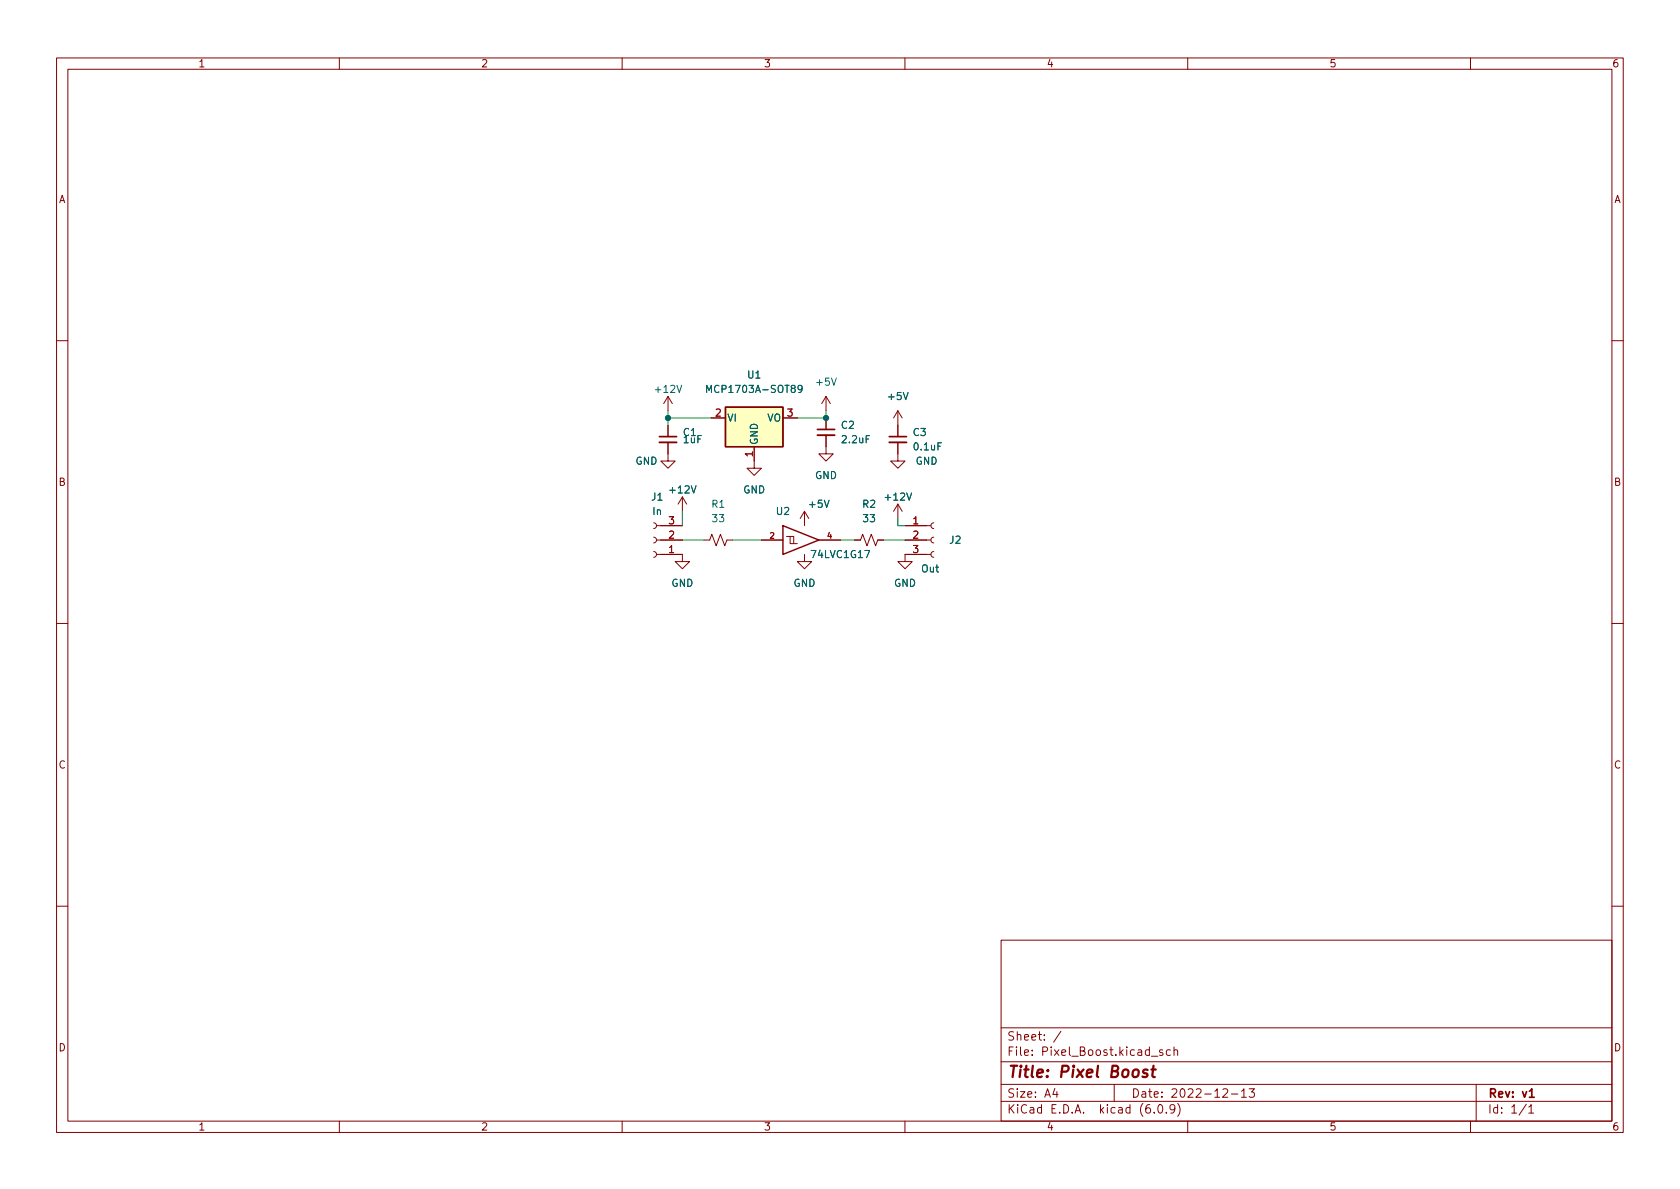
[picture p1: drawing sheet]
<svg xmlns="http://www.w3.org/2000/svg" width="297mm" height="210mm" viewBox="0 0 297 210" stroke-linecap="round" stroke-linejoin="round" font-family="sans-serif">
<g fill="none" stroke="#840000" stroke-width=".18">
<path d="M10 10.2h277v190.1h-277zM12 12.2h273v186.1h-273zM60 10.2v2M110 10.2v2M160 10.2v2M210 10.2v2M260 10.2v2M10 60.2h2M118.1 78.2v3.3h1.3l-1.3 1.3-1.3-1.3h1.3M118.1 70.1v2.5M118.1 75.2v2M118.1 70.1l-.8 1.3"/>
<path d="M118.1 70.1l.8 1.3M125.7 73.9h2.6M133.3 79v3.8h1.3l-1.3 1.3-1.2-1.3h1.2M138.4 73.9h2.6M146 77v3.3h1.3l-1.3 1.2-1.2-1.2h1.2M146 70.1v2.5M146 73.9v2M146 70.1l-.7 1.3M146 70.1l.8 1.3M158.7 78.2v3.3h1.3l-1.3 1.3-1.2-1.3h1.2M158.7 72.6v4.6M158.7 72.6l-.7 1.3"/>
<path d="M158.7 72.6l.8 1.3M285 60.2h2M115.6 92.5l.3 .1 .2 .4-.2 .3-.3 .2M115.6 95l.3 .1 .2 .4-.2 .4-.3 .1M115.6 97.5l.3 .2 .2 .3-.2 .4-.3 .1M116.1 98h4.5v1.3h1.3l-1.3 1.3-1.2-1.3h1.2M116.1 93h4.5M116.1 95.5h4.5M120.6 87.9l-.7 1.2M120.6 87.9v2.5M120.6 87.9l.8 1.2M124.5 95.5h1l.4-1 .7 2 .8-2 .7 2 .4-1h1"/>
<path d="M134.6 95.5h3.8M139.1 94.9h.6v1.2h1.3M139.7 94.9h.6v1.2M142.2 98v1.3h1.3l-1.3 1.3-1.2-1.3h1.2M142.2 90.4l-.7 1.3M142.2 90.4v2.6M142.2 90.4l.8 1.3M144.8 95.5h3.8M151.1 95.5h1l.4-1 .8 2 .8-2 .7 2 .4-1h1M158.7 89.1v2.6M158.7 89.1l-.7 1.3M158.7 89.1l.8 1.3"/>
<path d="M160 93h4.6M160 95.5h4.6M164.6 98h-4.6v1.3h1.3l-1.3 1.3-1.3-1.3h1.3M165.1 97.5l-.4 .2-.1 .3 .1 .4 .4 .1M165.1 95l-.4 .1-.1 .4 .1 .4 .4 .1M165.1 92.5l-.4 .1-.1 .4 .1 .3 .4 .2M10 110.2h2M285 110.2h2M10 160.2h2M177 166.3h108v32h-108zM285 160.2h2M60 198.3v2"/>
<path d="M110 198.3v2M160 198.3v2M177 194.8h108M177 191.8h108M177 187.8h108M177 181.8h108M186.5 192.5l-.4 1h1M186.9 193v1M187.6 182.4l-1.3 1.9M197 191.8v3M203.6 186.8h1.1M204.1 196.7v.1"/>
<path d="M204.9 195.4l.2-.1a.81 .81 0 0 1 .6 .7 .81 .81 0 0 1-.3 .8h-.2a.81 .81 0 0 1-.6-.6 .81 .81 0 0 1 .3-.8zM205.6 185.7l-.4-.1-.2 .2 .1 .3 .5 .1v.4h-.6M206.2 196.7v.1M206.9 185.7l-.4-.1-.3 .3v.4l.2 .3h.5M207.6 185.8l.2-.2 .3 .1 .1 .9M207.6 185.1v1.5M207.7 196l-.3 .3h-.3l-.2-.3 .1-.6 .4-.1 .2 .2a.99 .99 0 0 1-.3 1.3h-.3M208.2 195.1a1.72 1.72 0 0 1 0 2.3M210 198.3v2M216.2 192.7l.6-.2 .2 .2 .1 .3-1 1h1M217.7 193.5h1.2M219.5 193l.4-.5v1.5"/>
<path d="M219.5 194h.9M220.9 192.5h.9l-.5 .6 .4 .1v.7l-.2 .1h-.4l-.2-.1M260 198.3v2M261 191.8v6.5M269.9 195.3l-1.3 1.9M270.3 195.8l.4-.5v1.5M270.3 196.8h.9"/>
</g>
<path d="M116.6 77.2h3M144.5 75.9h3.1M157.2 77.2h3.1M270.4 193l.4-.5v1.5M270.4 194h.9" fill="none" stroke="#840000" stroke-width=".3"/>
<path d="M202.9 189.2a.49 .49 0 0 0-.8 .3l.1 .2 .6 .2 .1 .2-.1 .3-.2 .1-.6-.1M203.6 189.1h.7M204 188.5l-.3 1.7 .1 .2 .4 .1" fill="none" stroke="#840000" stroke-width=".4"/>
<path d="M116.6 78.2h3M144.5 77h3.1M157.2 78.2h3.1" fill="none" stroke="#840000" stroke-width=".33"/>
<path d="M128.3 72h10.1v7h-10.1zM138.4 93l6.4 2.5-6.4 2.5z" fill="none" stroke="#840000" stroke-width=".25"/>
<path d="M128.3 72h10.1v7h-10.1z" fill="#ffffc2" stroke="#ffffc2" stroke-width=".18"/>
<path d="M124.9 69.4v-1.3l.5 .9 .4-.9v1.3M141.8 68.7l-.2 .2h-.4l-.1-.2 .1-.5 .4-.1 .2 .2a.84 .84 0 0 1-.3 1.1h-.3" fill="none" stroke="#006464" stroke-width=".18"/>
<path d="M118.1 72.6v2.6M118.1 73.9h7.6M146 72.6v1.3h-5M120.6 95.5h3.9M120.6 90.4v2.6M129.5 95.5h5.1M148.6 95.5h2.5M156.2 95.5h3.8M158.7 91.7v1.3h1.3" fill="none" stroke="#009600" stroke-width=".18"/>
<g fill="#009600" stroke="#009600" stroke-width=".18">
<circle cx="146" cy="73.9" r=".46"/>
<circle cx="118.1" cy="73.9" r=".46"/>
</g>
<text font-size="2.8" fill="#840000" x="178" y="190.6">Title: Pixel Boost</text>
<g font-size="2.1" fill="#840000">
<text x="178" y="184">Sheet: /</text>
<text x="178" y="186.7">File: Pixel_Boost.kicad_sch</text>
<text x="178" y="196.9">KiCad E.D.A. kicad (6.0.9)</text>
<text x="178" y="194.1">Size: A4</text>
<text x="200" y="194.1">Date: 2022-12-13</text>
<text x="263" y="194.1">Rev: v1</text>
<text x="263" y="196.9">Id: 1/1</text>
</g>
<g font-size="1.8" fill="#840000">
<text x="35" y="11.9">1</text>
<text x="85" y="11.9">2</text>
<text x="135" y="11.9">3</text>
<text x="185" y="11.9">4</text>
<text x="235" y="11.9">5</text>
<text x="285" y="11.9">6</text>
<text x="10.3" y="35.9">A</text>
<text x="285.3" y="35.9">A</text>
<text x="10.3" y="85.9">B</text>
<text x="285.3" y="85.9">B</text>
<text x="10.3" y="135.9">C</text>
<text x="285.3" y="135.9">C</text>
<text x="10.3" y="185.9">D</text>
<text x="285.3" y="185.9">D</text>
<text x="35" y="199.9">1</text>
<text x="85" y="199.9">2</text>
<text x="135" y="199.9">3</text>
<text x="185" y="199.9">4</text>
<text x="235" y="199.9">5</text>
<text x="285" y="199.9">6</text>
</g>
<g font-size="1.8" fill="#006464">
<text x="116" y="69.5">+12V</text>
<text x="125.7" y="69.5">MCP1703A-SOT89</text>
<text x="132.2" y="66.9">U1</text>
<text x="144.5" y="68.2">+5V</text>
<text x="157.2" y="70.7">+5V</text>
<text x="120.8" y="77.1">C1</text>
<text x="128.5" y="74.5">VI</text>
<text x="135.6" y="74.5">VO</text>
<text x="148.8" y="75.8">C2</text>
<text x="161.5" y="77.1">C3</text>
<text x="112.3" y="82.2">GND</text>
<text x="120.9" y="78.4">1uF</text>
<text x="134" y="78.7" transform="rotate(-90 134 78.7)">GND</text>
<text x="149" y="78.4">2.2uF</text>
<text x="161.7" y="79.6">0.1uF</text>
<text x="161.9" y="82.2">GND</text>
<text x="115.2" y="88.5">J1</text>
<text x="118.6" y="87.2">+12V</text>
<text x="125.9" y="89.8">R1</text>
<text x="131.4" y="87.2">GND</text>
<text x="143.2" y="89.8">+5V</text>
<text x="144.1" y="84.7">GND</text>
<text x="152.5" y="89.8">R2</text>
<text x="156.7" y="88.5">+12V</text>
<text x="115.4" y="91.1">In</text>
<text x="126" y="92.3">33</text>
<text x="137.3" y="91.1">U2</text>
<text x="152.7" y="92.3">33</text>
<text x="143.7" y="98.7">74LVC1G17</text>
<text x="162.9" y="101.2">Out</text>
<text x="167.9" y="96.1">J2</text>
<text x="118.7" y="103.8">GND</text>
<text x="140.3" y="103.8">GND</text>
<text x="158.1" y="103.8">GND</text>
</g>
<g font-size="1.8" fill="#a90000">
<text x="126.5" y="73.7">2</text>
<text x="139.2" y="73.7">3</text>
<text x="133.1" y="80.8" transform="rotate(-90 133.1 80.8)">1</text>
<text x="118.3" y="95.2">2</text>
<text x="118.3" y="92.7">3</text>
<text x="161.4" y="92.7">1</text>
<text x="161.4" y="95.2">2</text>
<text x="118.3" y="97.8">1</text>
<text x="161.4" y="97.8">3</text>
</g>
<g font-size="1.4" fill="#a90000">
<text x="136.1" y="95.2">2</text>
<text x="146.3" y="95.2">4</text>
</g>
</svg>
